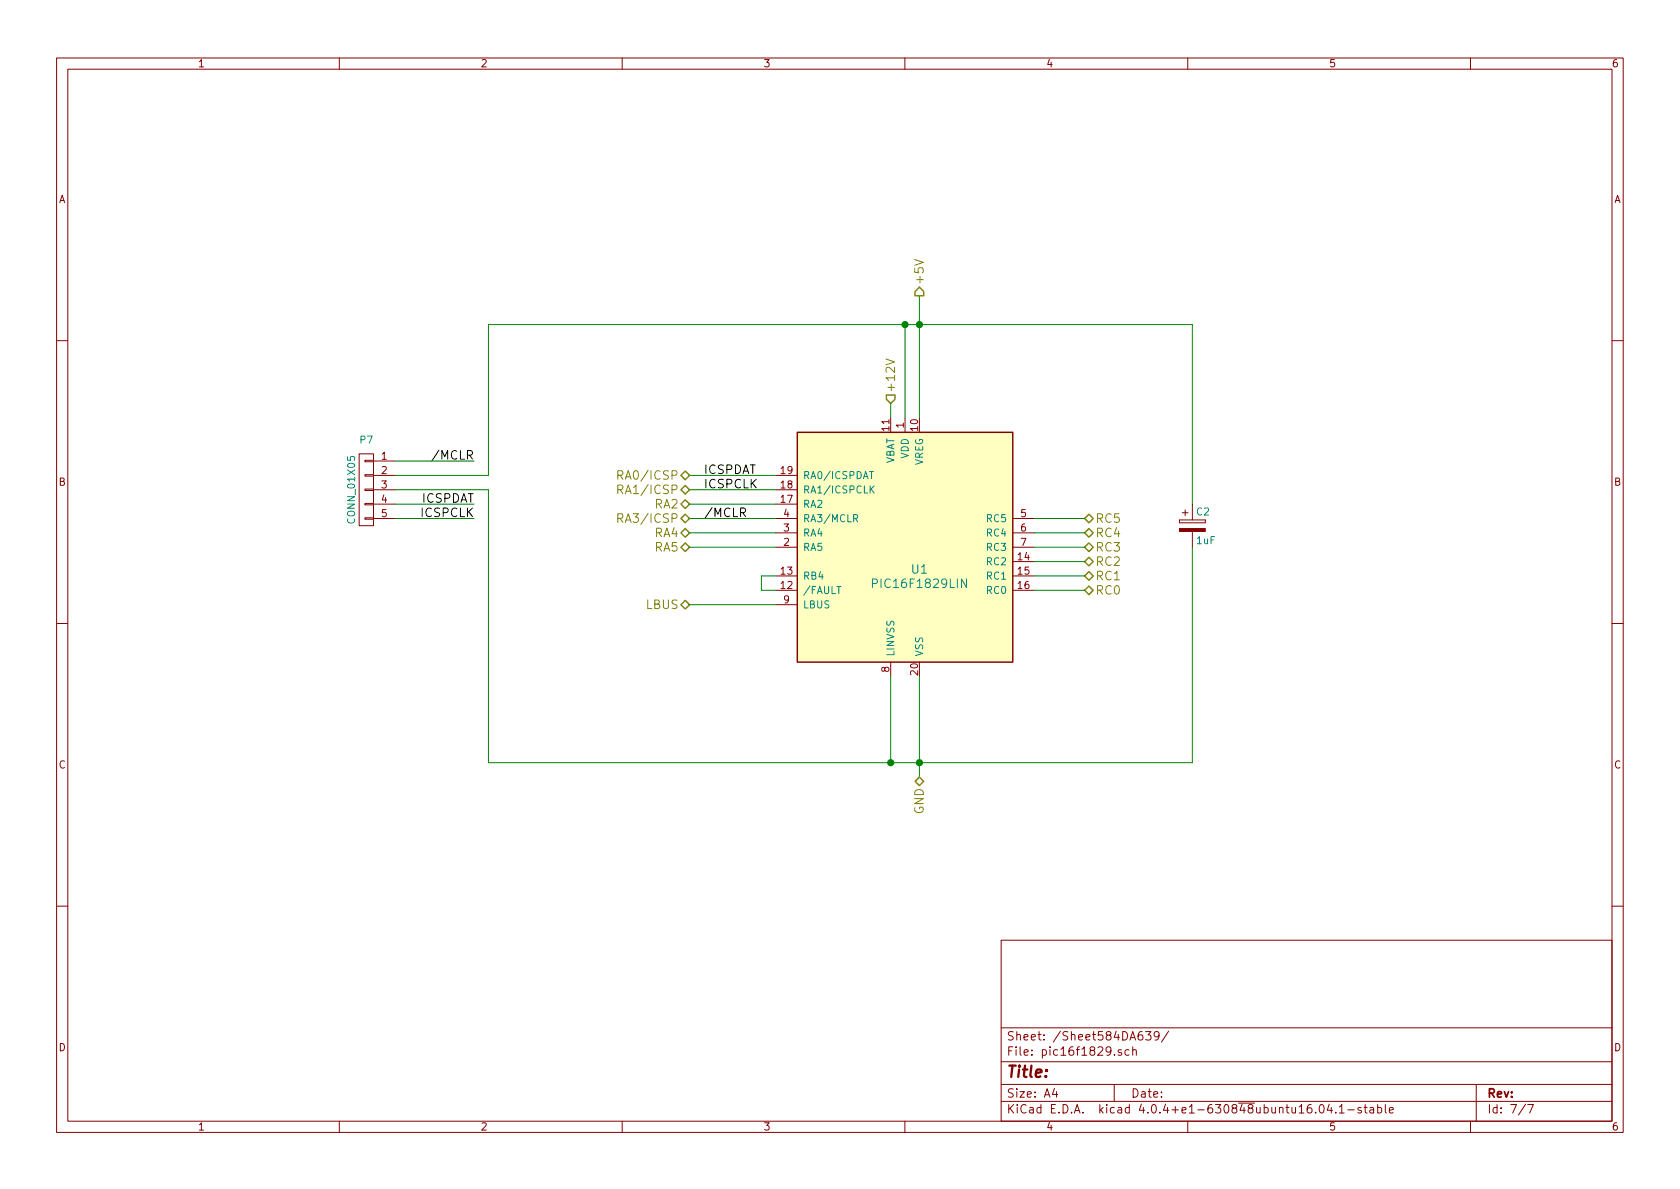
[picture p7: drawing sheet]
EESchema Schematic File Version 2
LIBS:microchip_pic16mcu
LIBS:power
LIBS:device
LIBS:transistors
LIBS:conn
LIBS:linear
LIBS:regul
LIBS:74xx
LIBS:cmos4000
LIBS:adc-dac
LIBS:memory
LIBS:xilinx
LIBS:microcontrollers
LIBS:dsp
LIBS:microchip
LIBS:analog_switches
LIBS:motorola
LIBS:texas
LIBS:intel
LIBS:audio
LIBS:interface
LIBS:digital-audio
LIBS:philips
LIBS:display
LIBS:cypress
LIBS:siliconi
LIBS:opto
LIBS:atmel
LIBS:contrib
LIBS:valves
LIBS:inputs
LIBS:switches
LIBS:rfcom
LIBS:inputs-cache
EELAYER 25 0
EELAYER END
$Descr A4 11693 8268
encoding utf-8
Sheet 7 7
Title ""
Date ""
Rev ""
Comp ""
Comment1 ""
Comment2 ""
Comment3 ""
Comment4 ""
$EndDescr
$Comp
L PIC16F1829LIN U1
U 1 1
P 6300 3800
AR Path="/584DAA7D" Ref="U1"  Part="1" 
AR Path="/584DA63A/584DAA7D" Ref="U1"  Part="1" 
F 0 "U1" H 6400 3650 60  0000 C CNN
F 1 "PIC16F1829LIN" H 6400 3550 60  0000 C CNN
F 2 "Housings_SSOP:SSOP-20_5.3x7.2mm_Pitch0.65mm" H 6300 3800 60  0001 C CNN
F 3 "http://ww1.microchip.com/downloads/en/DeviceDoc/41673A.pdf" H 6300 3800 60  0001 C CNN
F 4 "PIC16F1829LIN-I/SS-ND" H 6300 3800 60  0001 C CNN "DIGIKEY"
	1    6300 3800
	1    0    0    -1  
$EndComp
$Comp
L CP C2
U 1 1
P 8300 3650
F 0 "C2" H 8325 3750 50  0000 L CNN
F 1 "1uF" H 8325 3550 50  0000 L CNN
F 2 "Capacitors_SMD:C_0805_HandSoldering" H 8338 3500 50  0001 C CNN
F 3 "http://www.digikey.com/product-detail/en/murata-electronics-north-america/GCM21BL81C105KA58L/490-8046-1-ND/4380331" H 8300 3650 50  0001 C CNN
F 4 "490-8046-1-ND" H 8300 3650 60  0001 C CNN "DIGIKEY"
	1    8300 3650
	1    0    0    -1  
$EndComp
Text Label 4900 3600 0    60   ~ 0
/MCLR
Text Label 4900 3300 0    60   ~ 0
ICSPDAT
Text Label 4900 3400 0    60   ~ 0
ICSPCLK
$Comp
L CONN_01X05 P7
U 1 1
P 2550 3400
F 0 "P7" H 2550 3750 50  0000 C CNN
F 1 "CONN_01X05" V 2650 3400 50  0000 C CNN
F 2 "Pin_Headers:Pin_Header_Angled_1x05" H 2550 3400 50  0001 C CNN
F 3 "" H 2550 3400 50  0000 C CNN
	1    2550 3400
	-1   0    0    -1  
$EndComp
Text Label 3300 3200 2    60   ~ 0
/MCLR
Text Label 3300 3500 2    60   ~ 0
ICSPDAT
Text Label 3300 3600 2    60   ~ 0
ICSPCLK
Wire Wire Line
	4800 3600 5400 3600
Wire Wire Line
	4800 3300 5400 3300
Wire Wire Line
	4800 3400 5400 3400
Wire Wire Line
	6200 4700 6200 5300
Wire Wire Line
	6400 4700 6400 5400
Wire Wire Line
	6200 2800 6200 2900
Wire Wire Line
	6300 2250 6300 2900
Wire Wire Line
	3400 2250 8300 2250
Wire Wire Line
	6400 2050 6400 2900
Wire Wire Line
	2750 3200 3300 3200
Wire Wire Line
	3400 3300 2750 3300
Wire Wire Line
	3400 3400 2750 3400
Wire Wire Line
	2750 3500 3300 3500
Wire Wire Line
	2750 3600 3300 3600
Wire Wire Line
	3400 3400 3400 5300
Wire Wire Line
	3400 2250 3400 3300
Wire Wire Line
	3400 5300 8300 5300
Connection ~ 6400 5300
Text HLabel 4800 3500 0    60   BiDi ~ 0
RA2
Text HLabel 4800 3700 0    60   BiDi ~ 0
RA4
Text HLabel 4800 3800 0    60   BiDi ~ 0
RA5
Text HLabel 7550 4100 2    60   BiDi ~ 0
RC0
Text HLabel 7550 4000 2    60   BiDi ~ 0
RC1
Text HLabel 7550 3900 2    60   BiDi ~ 0
RC2
Text HLabel 7550 3800 2    60   BiDi ~ 0
RC3
Text HLabel 7550 3700 2    60   BiDi ~ 0
RC4
Text HLabel 7550 3600 2    60   BiDi ~ 0
RC5
Text HLabel 4800 3300 0    60   BiDi ~ 0
RA0/ICSP
Text HLabel 4800 3400 0    60   BiDi ~ 0
RA1/ICSP
Text HLabel 4800 3600 0    60   BiDi ~ 0
RA3/ICSP
Wire Wire Line
	4800 3500 5400 3500
Wire Wire Line
	5400 3700 4800 3700
Wire Wire Line
	4800 3800 5400 3800
Wire Wire Line
	7200 4100 7550 4100
Wire Wire Line
	7200 4000 7550 4000
Wire Wire Line
	7200 3900 7550 3900
Wire Wire Line
	7200 3800 7550 3800
Wire Wire Line
	7200 3700 7550 3700
Wire Wire Line
	7200 3600 7550 3600
Text HLabel 4800 4200 0    60   BiDi ~ 0
LBUS
Wire Wire Line
	4800 4200 5400 4200
Text HLabel 6400 2050 1    60   Output ~ 0
+5V
Text HLabel 6200 2800 1    60   Input ~ 0
+12V
Wire Wire Line
	8300 5300 8300 3800
Wire Wire Line
	8300 2250 8300 3500
Connection ~ 6400 2250
Connection ~ 6300 2250
Connection ~ 6200 5300
Text HLabel 6400 5400 3    60   BiDi ~ 0
GND
Wire Wire Line
	5400 4100 5300 4100
Wire Wire Line
	5300 4100 5300 4000
Wire Wire Line
	5300 4000 5400 4000
$EndSCHEMATC
